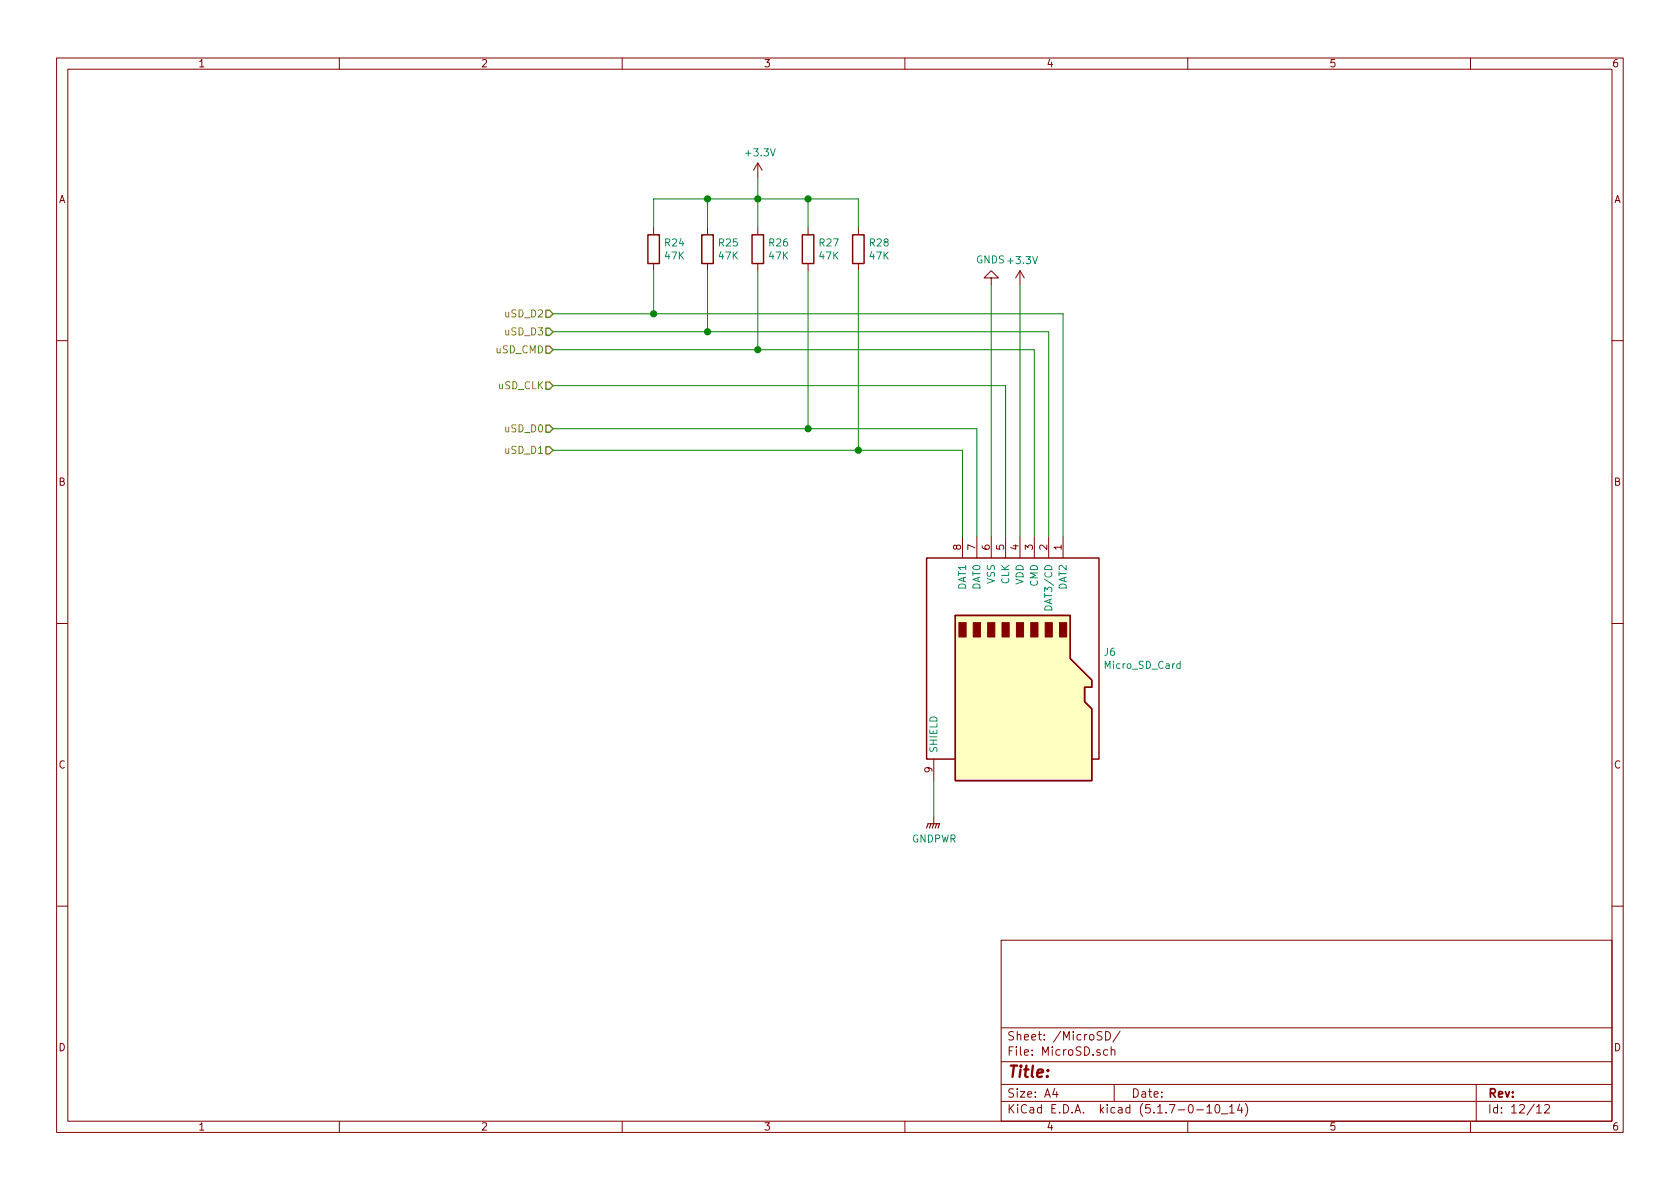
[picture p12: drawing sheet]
<svg xmlns="http://www.w3.org/2000/svg" width="297mm" height="210mm" viewBox="0 0 297 210" stroke-linecap="round" stroke-linejoin="round" font-family="sans-serif">
<g fill="none" stroke="#840000" stroke-width=".18">
<path d="M10 10.3h277v189.9h-277zM12 12.2h273v186.1h-273zM60 10.3v1.9M110 10.3v1.9M160 10.3v1.9M210 10.3v1.9M260 10.3v1.9M134 28.8l-.8 1.3M134 28.8v2.6M134 28.8l.7 1.3M115.6 40.3v1.2M115.6 46.6v1.3"/>
<path d="M125.1 40.3v1.2M125.1 46.6v1.3M134 40.3v1.2M134 46.6v1.3M142.9 40.3v1.2M142.9 46.6v1.3M151.8 40.3v1.2M151.8 46.6v1.3M175.3 49.1h1.2l-1.2-1.2-1.3 1.2h1.3v1.3M180.3 47.9v2.5M180.3 47.9l-.7 1.2M180.3 47.9l.8 1.2"/>
<path d="M10 60.2h2M285 60.2h2M170.2 94.9v3.8M172.7 94.9v3.8M175.3 94.9v3.8M177.8 94.9v3.8M180.3 94.9v3.8M182.9 94.9v3.8M185.4 94.9v3.8M188 94.9v3.8M10 110.3h2M285 110.3h2"/>
<path d="M165.1 134.2v3.8M165.1 144.4v1.3M10 160.2h2M177 166.3h108v32h-108zM285 160.2h2M60 198.3v1.9M110 198.3v1.9M160 198.3v1.9M177 194.8h108M177 191.8h108M177 187.8h108M177 181.8h108"/>
<path d="M186.5 192.5l-.4 1h1M186.8 193v1M194.8 182.5l-.5-.1-.3 .3 .1 .3 .7 .4v.4l-.2 .1-.6-.1M195.5 182.4a.76 .76 0 0 1 .9 .8 .76 .76 0 0 1-.9 .7zM195.8 185.7l-.4-.1-.3 .3 .1 .6 .2 .1 .4-.1M196.5 185.7a.37 .37 0 0 1 .6 .1v.8M196.5 185.1v1.5M197 191.8v3M198 182.3l-1.2 2M210 198.3v1.9M211.6 196.3h1.2M213.4 195.8l.4-.5v1.5"/>
<path d="M213.4 196.8h.8M215 195.4l.3-.1a.94 .94 0 0 1 0 1.5 .8 .8 0 0 1-.6-.6 .8 .8 0 0 1 .3-.8zM216 197h1.1M217.4 195.8l.4-.5v1.5M217.4 196.8h.8M219.2 195.2l-.4 1.1h.9M219.5 195.8v1M220.2 195.1a1.71 1.71 0 0 1 0 2.3M260 198.3v1.9M261 191.8v6.5M271.7 195.8l.4-.5v1.5M271.7 196.8h.8"/>
<path d="M273.1 195.5l.2-.2h.4l.2 .2 .1 .3-.1 .2-.9 .8h1"/>
</g>
<path d="M168.9 108.8h20.3v7.7l3.8 3.8v1.2h-1.2v2.6l1.2 1.2v12.7h-24.1z" fill="#ffffc2" stroke="#ffffc2" stroke-width=".18"/>
<path d="M114.6 41.5h2v5.1h-2zM124.1 41.5h2v5.1h-2zM133 41.5h2v5.1h-2zM141.9 41.5h2v5.1h-2zM150.7 41.5h2.1v5.1h-2.1zM168.9 108.8h20.3v7.7l3.8 3.8v1.2h-1.2v2.6l1.2 1.2v12.7h-24.1zM168.9 134.2h-5.1v-35.5h30.5v35.5h-1.3" fill="none" stroke="#840000" stroke-width=".25"/>
<g fill="#840000" stroke="#840000" stroke-width=".18">
<path d="M169.5 110.1h1.3v2.5h-1.3z"/>
<path d="M172.1 110.1h1.3v2.5h-1.3z"/>
<path d="M174.6 110.1h1.3v2.5h-1.3z"/>
<path d="M177.2 110.1h1.2v2.5h-1.2z"/>
<path d="M179.7 110.1h1.3v2.5h-1.3z"/>
<path d="M182.2 110.1h1.3v2.5h-1.3z"/>
<path d="M184.8 110.1h1.3v2.5h-1.3z"/>
<path d="M187.3 110.1h1.3v2.5h-1.3z"/>
</g>
<path d="M184.9 107.3a.66 .66 0 0 1 .8-.1 .66 .66 0 0 1 .3 .7h-1.3zM208.7 117.4h-.4l-.2 .2 .1 .6h.5M208.7 116.9v1.3" fill="none" stroke="#008484" stroke-width=".18"/>
<path d="M163.8 146.4l.3-.7h2l-.2 .7M164.6 145.7l-.3 .7M165.1 145.7l-.3 .7M165.6 145.7l-.2 .7" fill="none" stroke="#840000" stroke-width=".2"/>
<g fill="none" stroke="#008400" stroke-width=".18">
<path d="M125.1 35.2v5.1M134 31.4v8.9M142.9 35.2v5.1M97.8 55.5h90.2v39.4M97.8 58.7h87.6v36.2M115.6 40.3v-5.1h36.2v5.1M115.6 47.9v7.6M125.1 47.9v10.8M134 47.9v13.9M142.9 47.9v27.9M151.8 47.9v31.7M175.3 50.4v44.5"/>
<path d="M180.3 50.4v44.5M97.8 61.8h85.1v33.1M97.8 79.6h72.4v15.3M97.8 68.2h80v26.7M97.8 75.8h74.9v19.1M165.1 138v6.4"/>
</g>
<path d="M96.5 54.9h.7l.6 .6-.6 .6h-.7zM96.5 58h.7l.6 .7-.6 .6h-.7zM96.5 67.6h.7l.6 .6-.6 .6h-.7zM96.5 75.2h.7l.6 .6-.6 .6h-.7zM96.5 79h.7l.6 .6-.6 .7h-.7zM96.5 61.2h.7l.6 .6-.6 .7h-.7z" fill="none" stroke="#848400" stroke-width=".25"/>
<g fill="#008400" stroke="#008400" stroke-width=".25">
<circle cx="151.8" cy="79.6" r=".51"/>
<circle cx="142.9" cy="35.2" r=".51"/>
<circle cx="142.9" cy="75.8" r=".51"/>
<circle cx="134" cy="61.8" r=".51"/>
<circle cx="134" cy="35.2" r=".51"/>
<circle cx="125.1" cy="58.7" r=".51"/>
<circle cx="115.6" cy="55.5" r=".51"/>
<circle cx="125.1" cy="35.2" r=".51"/>
</g>
<text font-size="2.8" fill="#840000" x="178" y="190.5">Title:</text>
<g font-size="2.1" fill="#840000">
<text x="178" y="184">Sheet: /MicroSD/</text>
<text x="178" y="186.7">File: MicroSD.sch</text>
<text x="178" y="196.9">KiCad E.D.A. kicad (5.1.7-0-10_14)</text>
<text x="178" y="194.1">Size: A4</text>
<text x="200" y="194.1">Date:</text>
<text x="263" y="194.1">Rev:</text>
<text x="263" y="196.9">Id: 12/12</text>
</g>
<g font-size="1.8" fill="#840000">
<text x="35" y="11.9">1</text>
<text x="85" y="11.9">2</text>
<text x="135" y="11.9">3</text>
<text x="185" y="11.9">4</text>
<text x="235" y="11.9">5</text>
<text x="285" y="11.9">6</text>
<text x="10.4" y="35.9">A</text>
<text x="285.4" y="35.9">A</text>
<text x="10.4" y="85.9">B</text>
<text x="285.4" y="85.9">B</text>
<text x="169.9" y="97.3" transform="rotate(-90 169.9 97.3)">8</text>
<text x="172.5" y="97.3" transform="rotate(-90 172.5 97.3)">7</text>
<text x="175" y="97.3" transform="rotate(-90 175 97.3)">6</text>
<text x="177.5" y="97.3" transform="rotate(-90 177.5 97.3)">5</text>
<text x="180.1" y="97.3" transform="rotate(-90 180.1 97.3)">4</text>
<text x="182.6" y="97.3" transform="rotate(-90 182.6 97.3)">3</text>
<text x="185.2" y="97.3" transform="rotate(-90 185.2 97.3)">2</text>
<text x="187.7" y="97.3" transform="rotate(-90 187.7 97.3)">1</text>
<text x="10.4" y="135.9">C</text>
<text x="164.8" y="136.6" transform="rotate(-90 164.8 136.6)">9</text>
<text x="285.4" y="135.9">C</text>
<text x="10.4" y="185.9">D</text>
<text x="285.4" y="185.9">D</text>
<text x="35" y="199.9">1</text>
<text x="85" y="199.9">2</text>
<text x="135" y="199.9">3</text>
<text x="185" y="199.9">4</text>
<text x="235" y="199.9">5</text>
<text x="285" y="199.9">6</text>
</g>
<g font-size="1.8" fill="#008484">
<text x="132" y="27.7">+3.3V</text>
<text x="117.6" y="43.6">R24</text>
<text x="117.6" y="45.9">47K</text>
<text x="127.2" y="43.6">R25</text>
<text x="127.2" y="45.9">47K</text>
<text x="136" y="43.6">R26</text>
<text x="136" y="45.9">47K</text>
<text x="144.9" y="43.6">R27</text>
<text x="144.9" y="45.9">47K</text>
<text x="153.8" y="43.6">R28</text>
<text x="153.8" y="45.9">47K</text>
<text x="172.6" y="46.6">GNDS +3.3V</text>
<text x="170.8" y="104.3" transform="rotate(-90 170.8 104.3)">DAT1</text>
<text x="173.4" y="104.3" transform="rotate(-90 173.4 104.3)">DAT0</text>
<text x="175.9" y="103.2" transform="rotate(-90 175.9 103.2)">VSS</text>
<text x="178.4" y="103.3" transform="rotate(-90 178.4 103.3)">CLK</text>
<text x="181" y="103.4" transform="rotate(-90 181 103.4)">VDD</text>
<text x="183.5" y="103.7" transform="rotate(-90 183.5 103.7)">CMD</text>
<text x="186.1" y="107.4" transform="rotate(-90 186.1 107.4)">DAT3/CD</text>
<text x="188.6" y="104.3" transform="rotate(-90 188.6 104.3)">DAT2</text>
<text x="195.3" y="116">J6</text>
<text x="195.5" y="118.3">Micro_SD_Card</text>
<text x="165.7" y="133.2" transform="rotate(-90 165.7 133.2)">SHIELD</text>
<text x="161.2" y="149">GNDPWR</text>
</g>
<g font-size="1.8" fill="#848400">
<text x="89.5" y="56.1">uSD_D2</text>
<text x="89.5" y="59.3">uSD_D3</text>
<text x="87.7" y="62.5">uSD_CMD</text>
<text x="88.1" y="68.8">uSD_CLK</text>
<text x="89.5" y="76.4">uSD_D0</text>
<text x="89.5" y="80.3">uSD_D1</text>
</g>
</svg>
